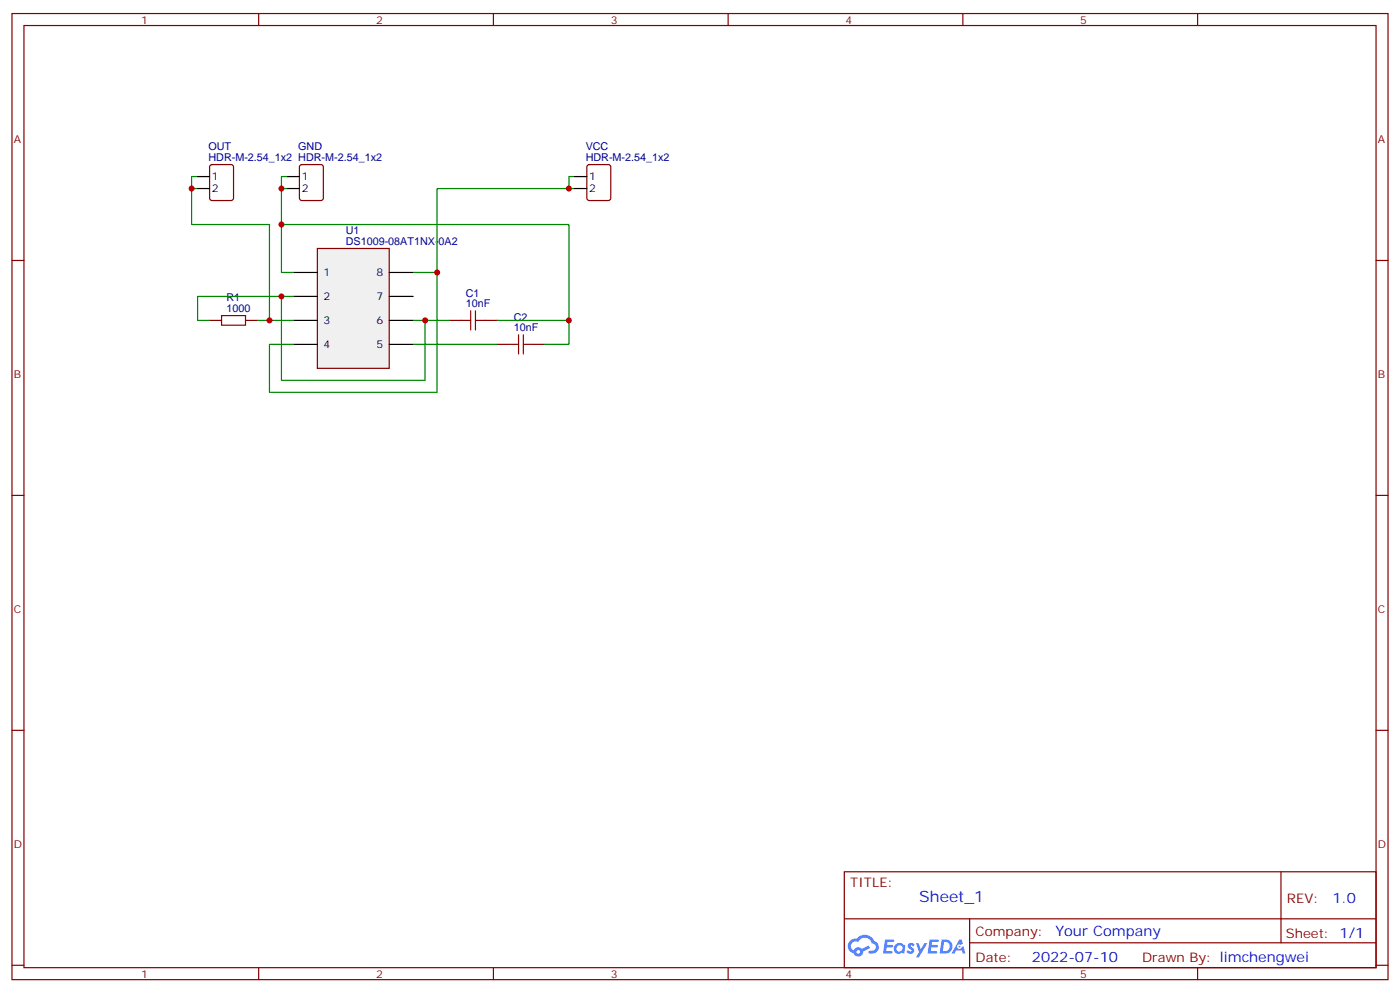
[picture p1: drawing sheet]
<svg xmlns="http://www.w3.org/2000/svg" width="412mm" height="292mm" viewBox="0 0 412 292" stroke-linecap="round" stroke-linejoin="round" font-family="sans-serif">
<g fill="none" stroke="#870000" stroke-width=".35">
<path d="M3.5 4h405.4v284.3h-405.4zM7.1 7.5h398.2v277.3h-398.2zM76.2 4v3.5M145.3 4v3.5M214.5 4v3.5M283.6 4v3.5M352.8 4v3.5M3.5 76.7h3.6M405.3 76.7h3.6M3.5 145.8h3.6M405.3 145.8h3.6M3.5 214.9h3.6"/>
<path d="M405.3 214.9h3.6M248.7 256.6h156.6v28.2h-156.6zM377.3 256.6v20.9M248.7 270.4h156.5M285.6 277.5h119.6M285.6 270.4v14.1M3.5 284.1h3.6M76.2 284.8v3.5M145.3 284.8v3.5M214.5 284.8v3.5M283.6 284.8v3.5M352.8 284.8v3.5"/>
<path d="M405.3 284.1h3.6"/>
</g>
<g fill="#5487ff">
<path d="M267.7 277.8a1.22 1.22 0 0 1 1.7 .2l-.4 .6a.47 .47 0 0 0-.3-.4 .47 .47 0 0 0-.5 .2l.1 .2a1.14 1.14 0 0 1 .8 1.8 1.14 1.14 0 0 1-1.9 0l-.2-.2 .5-.6 .7 .4a.29 .29 0 0 0 .3-.2 .29 .29 0 0 0-.2-.3 1.04 1.04 0 0 1-.6-1.7z"/>
<path d="M260.7 276.5h2.4l.3 .2-.2 .5h-1.8l-.1 .9h1.5l.3 .4-.3 .3h-1.6l-.2 1.1 1.7 .1 .2 .3-.2 .3-2.6 .1z"/>
<path d="M273.8 276.5h2.4l.3 .2-.1 .5h-1.8l-.2 .9h1.6l.3 .4-.4 .3h-1.6l-.1 1.1 1.7 .1 .2 .3-.2 .3-2.6 .1z"/>
<path d="M282.6 276.5h.7l.3 1.3-.6 .3a.69 .69 0 0 0-1 .3 .69 .69 0 0 0 .4 .9 .69 .69 0 0 0 .9-.6l.5-.3 .6 2.2h-.8l-.2-.8h-1.8l-.5 .8h-.8z"/>
<path d="M269.8 277.6h.8l.6 1.8 1.1-1.8h.9l-2.6 4.2h-.8l.9-1.6z"/>
<path d="M277.4 276.5l-.6 4.2h1.3a2.11 2.11 0 0 0 2.5-2.2 2.11 2.11 0 0 0-2.5-2zM278.1 277.2a1.39 1.39 0 0 1 1.7 1.5 1.39 1.39 0 0 1-1.8 1.2h-.3z"/>
<path d="M263.7 278.1a1.54 1.54 0 0 0-.1 2.2 1.54 1.54 0 0 0 2.2 .1l.6 .3 .3-2.3-.2-.3h-.4a1.49 1.49 0 0 0-2.4 0zM264 279.1a.94 .94 0 0 1 1.8 0 .94 .94 0 0 1-1.8 0z"/>
<path d="M250.4 276.9a2.18 2.18 0 0 0 1.1 3.7 1.44 1.44 0 0 0 1.6 .9 1.44 1.44 0 0 0 1.2-1.5l2-1-.5-.7-1.9 1a1.47 1.47 0 0 0-2.4 .4 1.39 1.39 0 0 1-.7-1.9 1.39 1.39 0 0 1 2-.5 2.12 2.12 0 0 1 2.2-1.3 2.12 2.12 0 0 1 1.9 1.7 1.14 1.14 0 0 1 1.1 1.4 1.14 1.14 0 0 1-1.7 .7 .43 .43 0 0 0-.5 .4 .43 .43 0 0 0 .4 .5 1.98 1.98 0 0 0 2.5-1.3 1.98 1.98 0 0 0-1.2-2.5 3.1 3.1 0 0 0-5.3-.7l-.9 .1zM252.3 280.2a.55 .55 0 0 1 1.1 0 .55 .55 0 0 1-1.1 0z"/>
<circle cx="282.6" cy="278.6" r=".26"/>
</g>
<path d="M93.5 73.1h21.2v35.3h-21.2z" fill="#f0f0f0" stroke="#870000" stroke-width=".35"/>
<g fill="none" stroke="#000" stroke-width=".35">
<path d="M58.2 52h3.5M58.2 55.5h3.5M84.7 52h3.5M84.7 55.5h3.5M169.3 52h3.6M169.3 55.5h3.6M86.4 80.2h7.1M86.4 87.2h7.1M86.4 94.3h7.1M114.7 80.2h7M114.7 87.2h7M114.7 94.3h7"/>
<path d="M86.4 101.4h7.1M114.7 101.4h7"/>
</g>
<path d="M65.3 92.9h7v2.8h-7zM135.8 94.3h2.8M138.6 91.5v5.6M140.1 94.3h2.8M140.1 91.5v5.6M152.8 98.5v5.7M154.2 98.5v5.7M149.9 101.4h2.9M154.2 101.4h2.8" fill="none" stroke="#a10000" stroke-width=".35"/>
<path d="M62 48.6l.4-.2h5.7l.6 .5 .1 9.4-.5 .7h-5.9l-.6-.4-.1-9.5zM88.4 48.6l.5-.2h5.6l.7 .5v9.4l-.4 .7h-5.9l-.7-.4v-9.5zM173.1 48.6l.5-.2h5.6l.7 .5v9.4l-.4 .7h-5.9l-.7-.4v-9.5zM61.7 94.3h3.6M72.3 94.3h3.5M132.3 94.3h3.5M142.9 94.3h3.5M146.4 101.4h3.5M157 101.4h3.5" fill="none" stroke="#870000" stroke-width=".35"/>
<g fill="none" stroke="#008700" stroke-width=".35">
<path d="M58.2 52h-1.8v3.5M58.2 55.5h-1.8v10.6h23v28.2M84.7 52h-1.8v3.5M84.7 55.5h-1.8v10.6M169.3 52h-1.7v3.5M169.3 55.5h-40.5v24.7M75.8 94.3h10.6M82.9 87.2h-24.7v7.1h3.5M86.4 87.2h-3.5v24.7h42.3v-17.6M86.4 80.2h-3.5v-14.1h84.7v35.3h-7.1M121.7 80.2h7.1v35.3h-49.4v-14.1h7M121.7 94.3h10.6"/>
<path d="M146.4 94.3h21.2M121.7 101.4h24.7"/>
</g>
<g fill="#c00">
<circle cx="125.2" cy="94.3" r=".88"/>
<circle cx="167.6" cy="94.3" r=".88"/>
<circle cx="82.9" cy="87.2" r=".88"/>
<circle cx="79.4" cy="94.3" r=".88"/>
<circle cx="128.8" cy="80.2" r=".88"/>
<circle cx="82.9" cy="66.1" r=".88"/>
<circle cx="167.6" cy="55.5" r=".88"/>
<circle cx="82.9" cy="55.5" r=".88"/>
<circle cx="56.4" cy="55.5" r=".88"/>
</g>
<text font-size="4.6" fill="#00f" x="270.8" y="265.6">Sheet_1</text>
<g font-size="4.2" fill="#00f">
<text x="392.5" y="265.8">1.0</text>
<text x="310.9" y="275.4">Your Company</text>
<text x="304" y="283.2">2022-07-10</text>
</g>
<g font-size="3.9" fill="#800">
<text x="250.5" y="261.2">TITLE:</text>
<text x="379.1" y="265.8">REV:</text>
<text x="287.4" y="275.4">Company:</text>
<text x="378.7" y="276">Sheet: 1/1</text>
<text x="287.4" y="283">Date:</text>
<text x="336.4" y="283.1">Drawn By: limchengwei</text>
</g>
<g font-size="3.2" fill="#800">
<text x="41.6" y="7">1</text>
<text x="110.8" y="7">2</text>
<text x="179.9" y="7">3</text>
<text x="249.1" y="7">4</text>
<text x="318.2" y="7">5</text>
<text x="4.1" y="42.1">A</text>
<text x="405.9" y="42.1">A</text>
<text x="4.1" y="111.2">B</text>
<text x="405.9" y="111.2">B</text>
<text x="4.1" y="180.4">C</text>
<text x="405.9" y="180.4">C</text>
<text x="4.1" y="249.5">D</text>
<text x="405.9" y="249.5">D</text>
<text x="41.6" y="287.8">1</text>
<text x="110.8" y="287.8">2</text>
<text x="179.9" y="287.8">3</text>
<text x="249.1" y="287.8">4</text>
<text x="318.2" y="287.8">5</text>
</g>
<g font-size="3.2" fill="#000080">
<text x="61.4" y="47.4">HDR-M-2.54_1x2 HDR-M-2.54_1x2</text>
<text x="61.4" y="44.2">OUT</text>
<text x="87.9" y="44.2">GND</text>
<text x="172.5" y="47.4">HDR-M-2.54_1x2</text>
<text x="172.5" y="44.2">VCC</text>
<text x="101.9" y="68.8">U1</text>
<text x="101.9" y="72.1">DS1009-08AT1NX-0A2</text>
<text x="66.7" y="88.7">R1</text>
<text x="137.2" y="87.3">C1</text>
<text x="66.7" y="91.8">1000</text>
<text x="137.2" y="90.4">10nF</text>
<text x="151.3" y="94.3">C2</text>
<text x="151.3" y="97.5">10nF</text>
</g>
<g font-size="3.2">
<text x="62.4" y="53">1</text>
<text x="88.9" y="53">1</text>
<text x="173.6" y="53">1</text>
<text x="62.4" y="56.6">2</text>
<text x="88.9" y="56.6">2</text>
<text x="173.6" y="56.6">2</text>
<text x="95.2" y="81.2">1</text>
<text x="110.9" y="81.2">8</text>
<text x="95.2" y="88.3">2</text>
<text x="110.9" y="88.3">7</text>
<text x="95.2" y="95.4">3</text>
<text x="110.9" y="95.4">6</text>
<text x="95.2" y="102.4">4</text>
<text x="110.9" y="102.4">5</text>
</g>
</svg>
